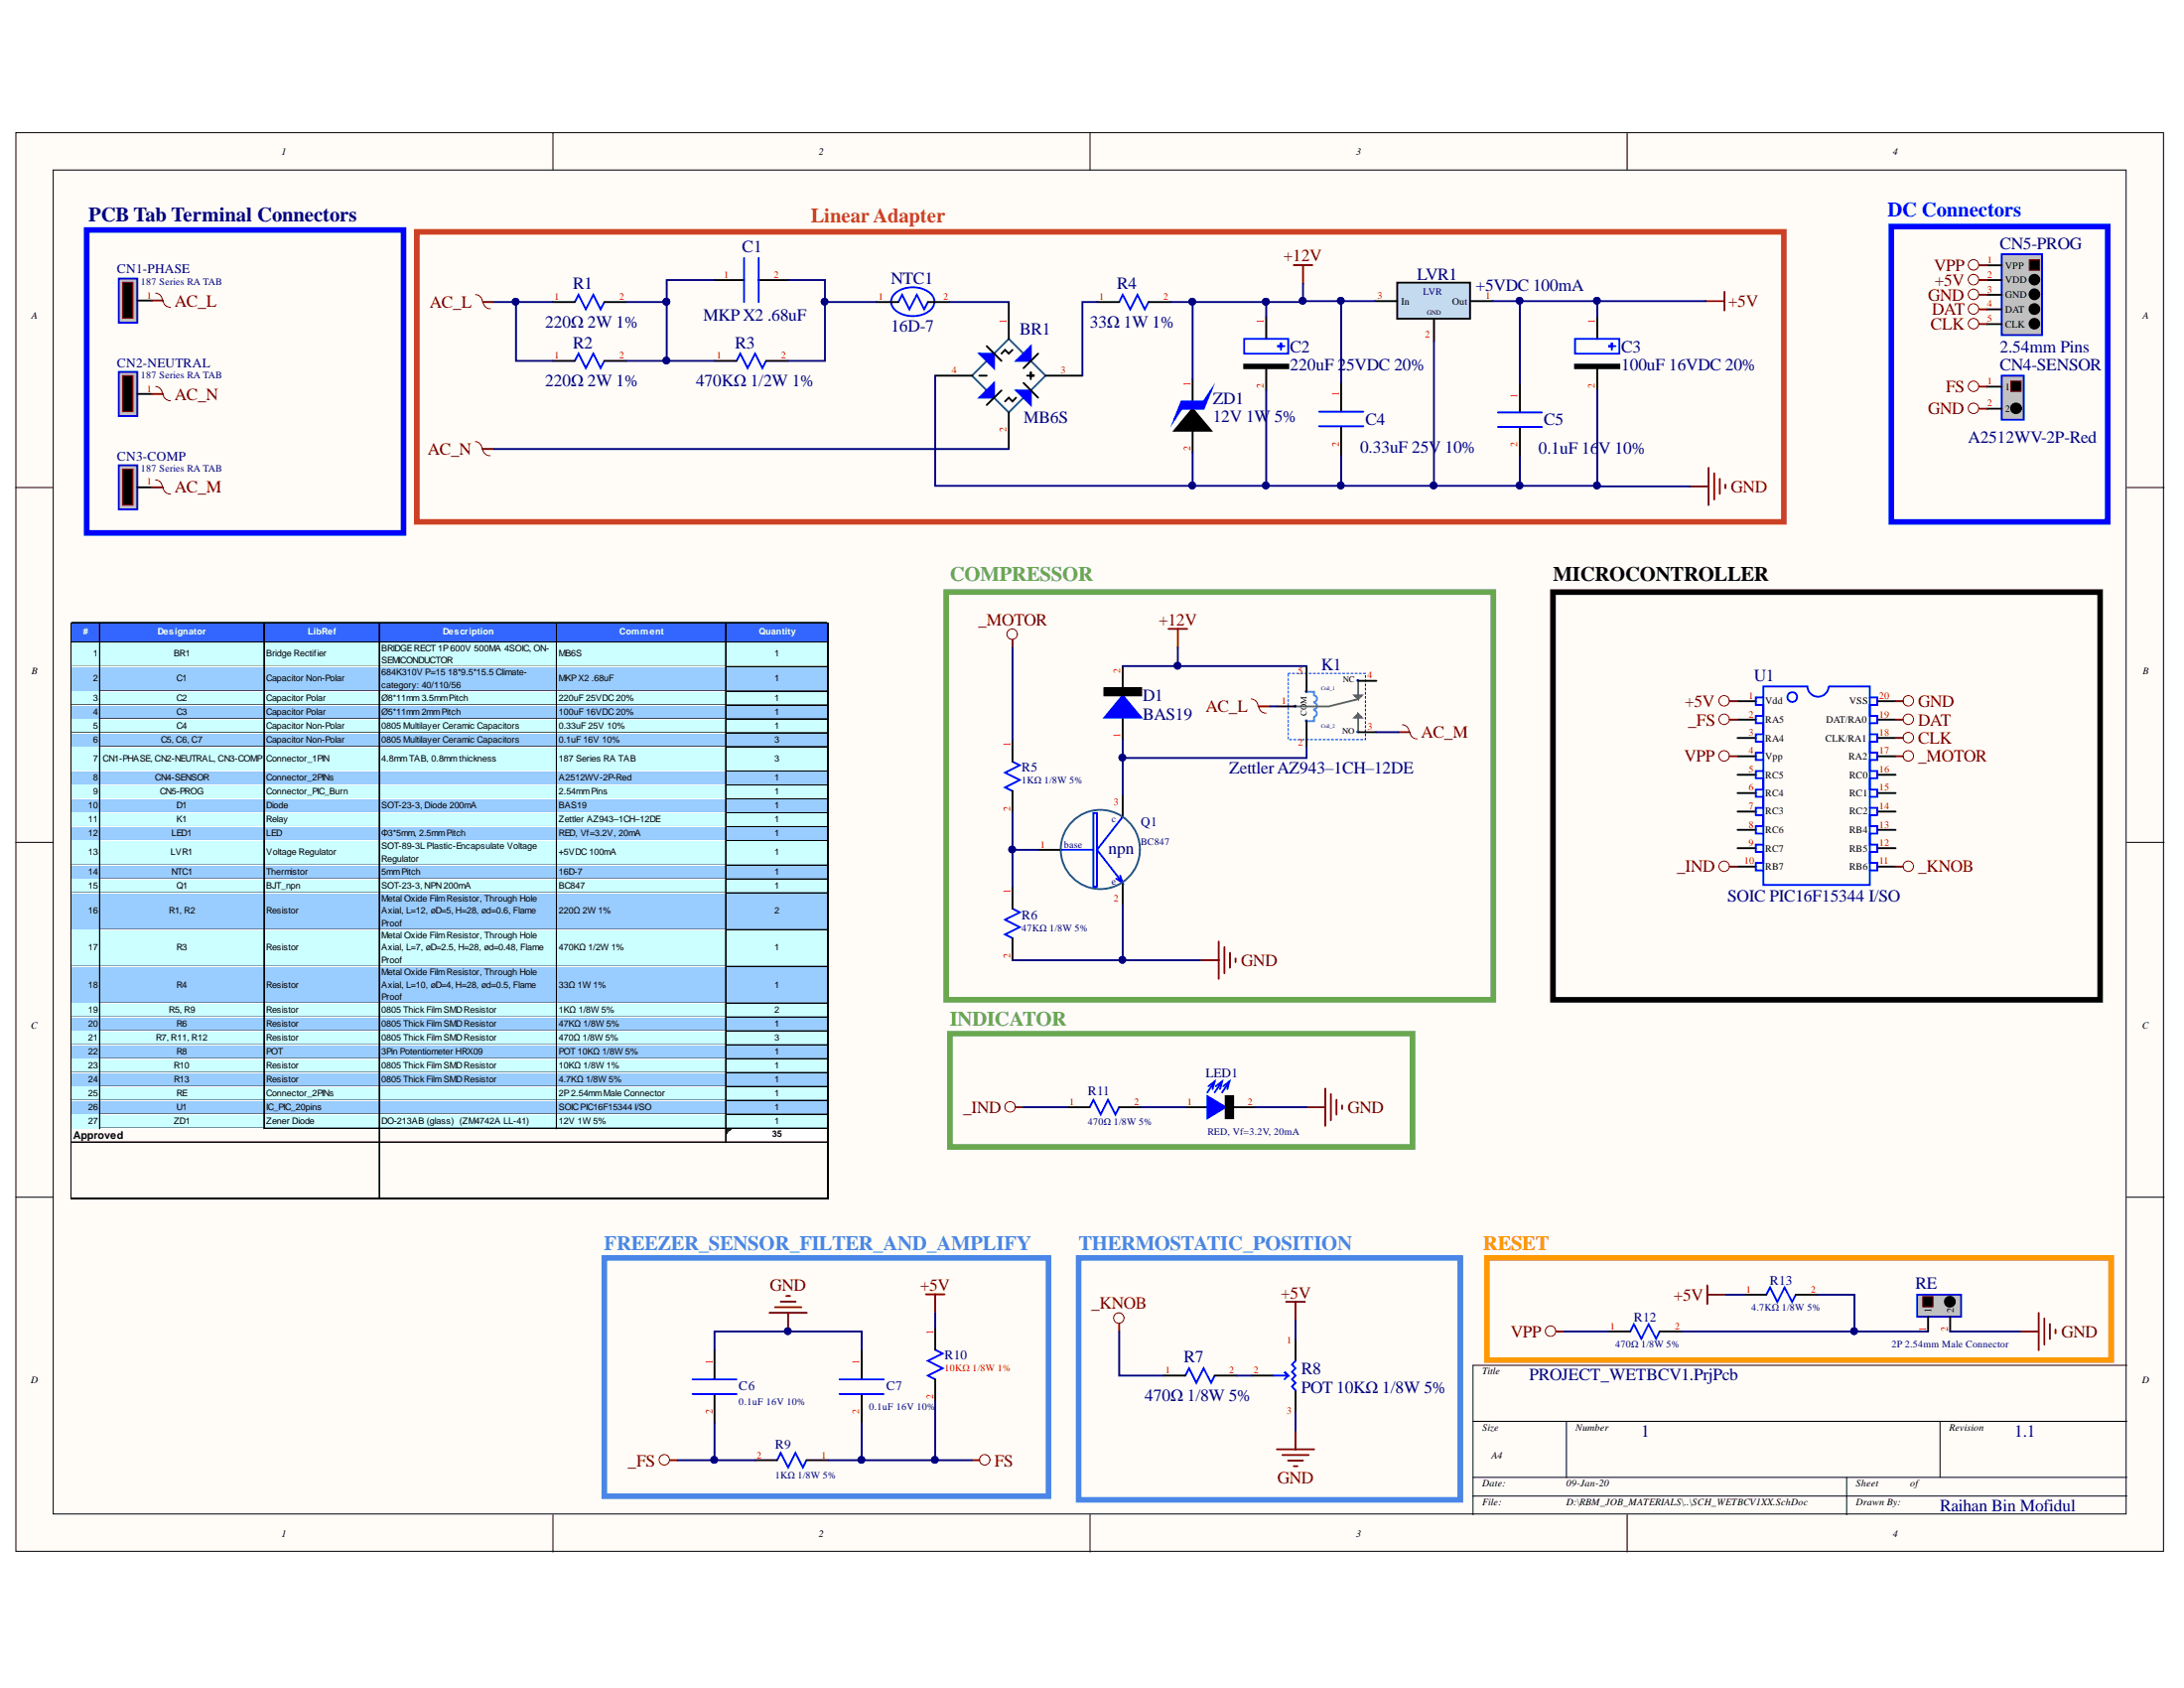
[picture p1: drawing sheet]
# Altium project PROJECT_WETBCV1.PrjPcb
1 sheet, 35 parts. Net scope: global (net labels, ports and power ports of the same name join across sheets).
Board file: PCB_WETBCV1.PcbDoc

## Sheet SCH_WETBCV1XX.SchDoc
size A4

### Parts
BR1  MB6S  [BR_SMD_MB6S]
C1  MKP X2 .68uF  [C_X2_18X10X15.8_P15]
C2  220uF 25VDC 20%  [C_Radial_P3.5]
C3  100uF 16VDC 20%  [C_Radial_P2]
C4  0.33uF 25V 10%  [C_0805]
C5  0.1uF 16V 10%  [C_0805]
C6  0.1uF 16V 10%  [C_0805]
C7  0.1uF 16V 10%  [C_0805]
CN1-PHASE  187 Series RA TAB  [CN_Tab Terminal 187 series (Right Angle)]
CN2-NEUTRAL  187 Series RA TAB  [CN_Tab Terminal 187 series (Right Angle)]
CN3-COMP  187 Series RA TAB  [CN_Tab Terminal 187 series (Right Angle)]
CN4-SENSOR  A2512WV-2P-Red  [CN_B2B-XH-A_WHITE]
CN5-PROG  2.54mm Pins  [CN_PIC_MCU_Debugger_Straight]
D1  BAS19  [D_SOT-23-3_200mA]
K1  Zettler AZ943–1CH–12DE  [K_15ARelay_AZ943-1CH-12DE]
LED1  RED, Vf=3.2V, 20mA  [LED_3x5_P2.5]
LVR1  +5VDC 100mA  [U_CJ78L05_SOT89]
NTC1  16D-7  [NTC_5mmPitch]
Q1  BC847  [Q_SOT-23-3_NPN_BC847]
R1  220Ω 2W 1%  [R_Axial_P15]
R2  220Ω 2W 1%  [R_Axial_P15]
R3  470KΩ 1/2W 1%  [R_Axial_P10]
R4  33Ω 1W 1%  [R_Axial_P15]
R5  1KΩ 1/8W 5%  [R_0805]
R6  47KΩ 1/8W 5%  [R_0805]
R7  470Ω 1/8W 5%  [R_0805]
R8  POT 10KΩ 1/8W 5%  [R_POT]
R9  1KΩ 1/8W 5%  [R_0805]
R10  10KΩ 1/8W 1%  [R_0805]
R11  470Ω 1/8W 5%  [R_0805]
R12  470Ω 1/8W 5%  [R_0805]
R13  4.7KΩ 1/8W 5%  [R_0805]
RE  2P 2.54mm Male Connector  [CN_PIC_MCU_Reseter_Straight]
U1  SOIC PIC16F15344 I/SO  [U_PIC16F15344_SOIC]
ZD1  12V 1W 5%  [ZD_ZM4742A LL-41]

### Blocks framed on the sheet
PCB Tab Terminal Connectors: CN1-PHASE CN2-NEUTRAL CN3-COMP
Linear Adapter: BR1 C1-C5 LVR1 NTC1 R1-R4 ZD1
DC Connectors: CN4-SENSOR CN5-PROG
COMPRESSOR: D1 K1 Q1 R5 R6
MICROCONTROLLER: U1
INDICATOR: LED1 R11
FREEZER_SENSOR_FILTER_AND_AMPLIFY: C6 C7 R9 R10
THERMOSTATIC_POSITION: R7 R8
RESET: R12 R13 RE

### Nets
+5V: C3.1(vdd) C5.1 CN5-PROG.2(VDD) LVR1.1(Out) R8.1(VDD) R10.1 R13.1 U1.1(Vdd)
+12V: C2.1(vdd) C4.1 D1.2(vss) K1.5(COIL1) LVR1.3(In) R4.2 ZD1.1(VCC)
_FS: C6.2 R9.2 U1.2(RA5)
_IND: R11.1 U1.10(RB7)
_KNOB: R7.1 U1.11(RB6)
_MOTOR: R5.1 U1.17(RA2)
AC_L: CN1-PHASE.1 K1.1(COM) R1.1 R2.1
AC_M: CN3-COMP.1 K1.3(NO)
AC_N: BR1.2(AC) CN2-NEUTRAL.1
CLK: CN5-PROG.5(CLK) U1.18(CLK/RA1)
DAT: CN5-PROG.4(DAT) U1.19(DAT/RA0)
FS: C7.2 CN4-SENSOR.1 R9.1 R10.2
GND: BR1.4(vss) C2.2(vss) C3.2(vss) C4.2 C5.2 C6.1 C7.1 CN4-SENSOR.2 CN5-PROG.3(GND) LED1.2(vss) LVR1.2(GND) Q1.2(Emitter) R6.2 R8.3(VSS) RE.2 U1.20(VSS) ZD1.2(GND)
VPP: CN5-PROG.1(VPP) R12.1 U1.4(Vpp)
NetBR1_1: BR1.1(AC) NTC1.2
NetBR1_3: BR1.3(VCC) R4.1
NetC1_1: C1.1 R1.2 R2.2 R3.1
NetC1_2: C1.2 NTC1.1 R3.2
NetD1_1: D1.1(vdd) K1.2(COIL2) Q1.3(Collector)
NetLED1_1: LED1.1(vdd) R11.2
NetQ1_1: Q1.1(Base) R5.2 R6.1
NetR7_2: R7.2 R8.2(POT)
NetR12_2: R12.2 R13.2 RE.1

Not connected (* = marked no-connect by the designer): K1 4(NC); U1 3(RA4) 5(RC5) 6(RC4) 7(RC3) 8(RC6) 9(RC7) 12(RB5) 13(RB4) 14(RC2) 15(RC1) 16(RC0)

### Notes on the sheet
- 1
- 1.1
- Raihan Bin Mofidul
